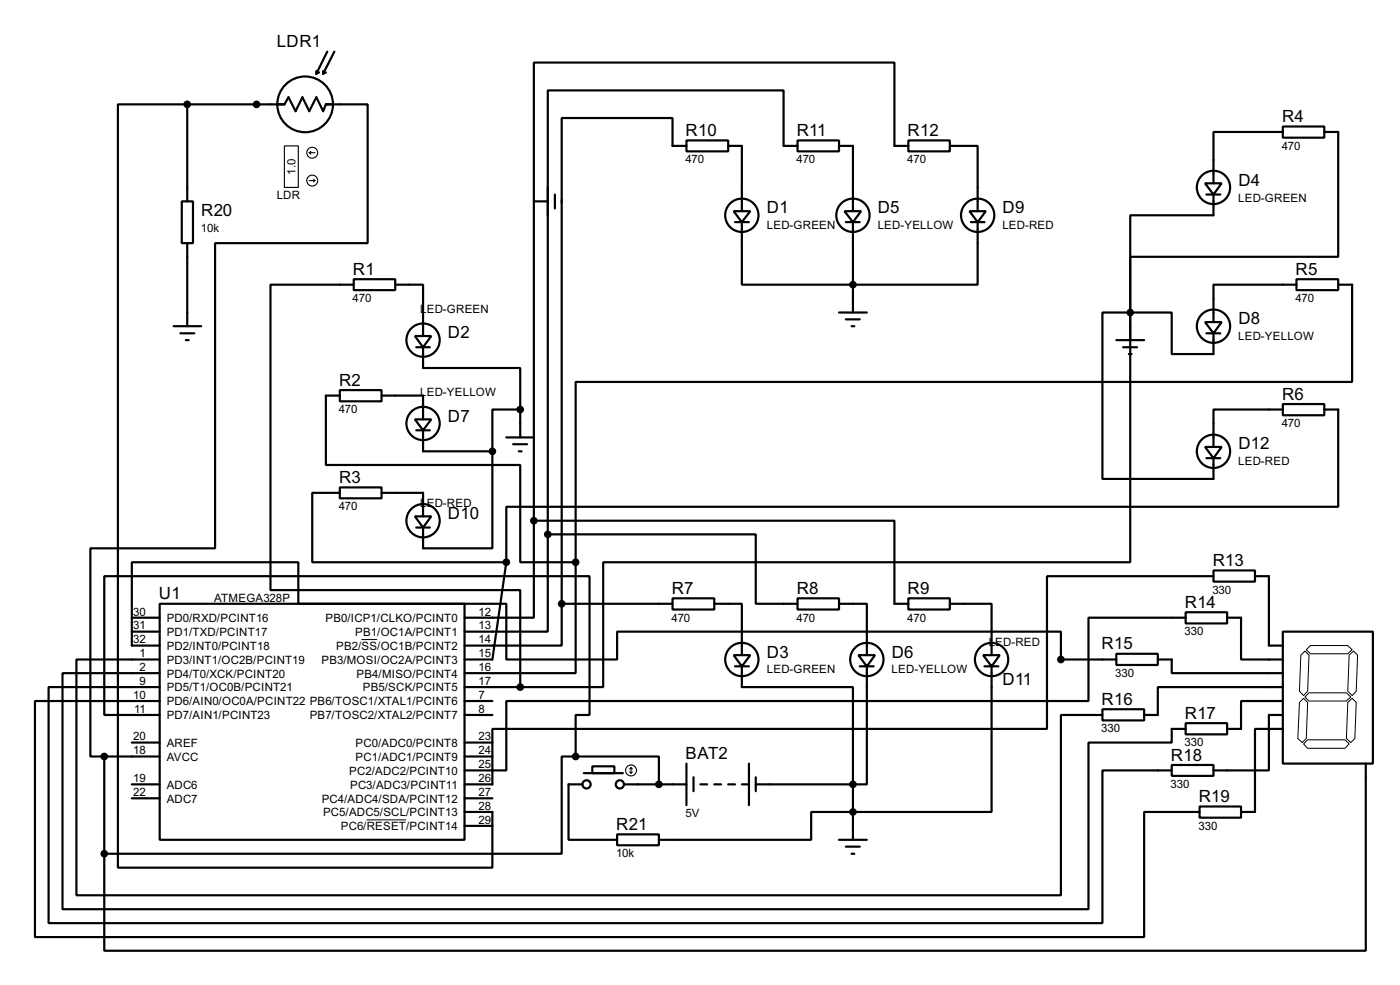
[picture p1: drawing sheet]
<svg xmlns="http://www.w3.org/2000/svg" width="256mm" height="180mm" viewBox="0 0 256 180" stroke-linecap="round" stroke-linejoin="round" font-family="sans-serif">
<g fill="none" stroke="#000" stroke-width=".4">
<path d="M34.3 19.1h-12.7v139.7h68.6v-10.2h-5.1M34.3 19.1h17.8l.8-1.3 1.3 2.6 1.2-2.6 1.3 2.6 1.3-2.6 1.2 2.6 .5-1.3h7.7v25.4h-28v55.9h-22.8v38.1h2.5M34.3 19.1v17.8M58 13v.5M58.5 13.3l-.5 .2M59.2 13v.5M59.7 13.3l-.5 .2M60 9.5l-2 4M61.3 9.5l-2.1 4M33.3 36.9h2.1v7.6h-2.1zM97.8 36.9h2.6M100.4 34.3v5.1"/>
<path d="M101.7 35.6v2.6M102.9 36.6v.5M125.8 25.7h7.6v2h-7.6zM125.8 26.7h-2.6v-5.1h-20.3v88.9M133.4 26.7h2.5v12M134.4 38.7h3.1l-1.6 2zM146.1 25.7h7.6v2h-7.6zM146.1 26.7h-2.5v-10.1h-43.2v81.2M153.7 26.7h2.6v12M154.7 38.7h3.1l-1.5 2zM166.4 25.7h7.6v2h-7.6zM166.4 26.7h-2.5v-15.2h-66.1v83.8"/>
<path d="M174 26.7h5.1v12M177.6 38.7h3l-1.5 2zM220.8 33.6h3l-1.5 2zM221 35.6h2.6M222.3 35.6v3.8h-15.2v17.8M235 23.2h7.6v2h-7.6zM235 24.2h-12.7v9.4M242.6 24.2h2.6v22.8h-38.1v55.9h-96.6v22.9h-15.2M31.8 59.7h5.1M34.3 44.5v15.2M64.8 51.1h7.6v2h-7.6zM64.8 52.1h-15.2v55.9h45.7v17.8"/>
<path d="M72.4 52.1h5.1v9.4M134.7 40.7h2.5M135.9 40.7v11.4h43.2v-11.4M153.7 57.2h5.1M155 40.7h2.5M155 58.5h2.5M156 59.7h.5M156.3 40.7v16.5M177.9 40.7h2.5M207.1 57.2h7.6v7.6h7.6v-3.8M207.1 57.2h-5.1v30.5h20.3v-3.8M207.1 57.2v5.1"/>
<path d="M220.8 59h3l-1.5 2zM237.5 51.1h7.7v2h-7.7zM237.5 52.1h-15.2v6.9M245.2 52.1h2.5v17.8h-142.2v33M33.1 61h2.5M34.1 62.3h.5M62.3 71.4h7.6v2.1h-7.6zM62.3 72.4h-2.6v12.7h35.6v17.8h10.2M69.9 72.4h7.6v4.4M76 61.5h3l-1.5 2.1zM76 76.8h3l-1.5 2zM76.3 63.6h2.5"/>
<path d="M76.3 78.8h2.5M77.5 63.6v3.8h17.8v7.6M77.5 78.8v3.8h12.7M95.3 75h-5.1v7.6M95.3 75v5.1M204.5 62.3h5.1M205.8 63.6h2.5M206.8 64.8h.5M221 61h2.6M235 74h7.6v2h-7.6zM235 75h-12.7v6.8M242.6 75h2.6v17.8h-152.4v10.1"/>
<path d="M62.3 89.2h7.6v2h-7.6zM62.3 90.2h-5.1v12.7h35.6M69.9 90.2h7.6v4.3M76 94.5h3l-1.5 2.1zM76.3 96.6h2.5M90.2 82.6v17.8h-12.7v-3.8M92.8 80.1h5M94 81.3h2.6M95.1 82.6h.5M97.8 95.3v17.8h-12.7M97.8 95.3h66.1v15.2h2.5M100.4 97.8v17.8h-15.3"/>
<path d="M100.4 97.8h38.1v12.7h7.6M220.8 81.8h3l-1.5 2.1zM221 83.9h2.6M24.2 113.1h5.1M24.2 115.6h5.1M29.3 110.5h55.8v43.2h-55.8zM29.3 118.2h-5.1v-15.3h30.5v7.6h38.1v10.2h20.3v-5.1h81.3v5.1h10.1M92.8 102.9l-2.6 17.8h-5.1M102.9 110.5v7.7h-17.8M102.9 110.5h20.3M105.5 102.9v20.3h-20.4M123.2 109.5h7.7v2.1h-7.7z"/>
<path d="M130.9 110.5h5v9.4M134.4 119.9h3.1l-1.6 2.1zM146.1 109.5h7.6v2.1h-7.6zM153.7 110.5h5.1v9.4M157.3 119.9h3l-1.5 2.1zM166.4 109.5h7.6v2.1h-7.6zM174 110.5h7.7v9.4M180.1 119.9h3.1l-1.5 2.1zM204.5 119.7h7.6v2h-7.6zM217.2 112.1h7.6v2h-7.6zM217.2 113.1h-17.8v15.2h-106.6v12.7h-7.7M222.3 104.4h7.6v2.1h-7.6z"/>
<path d="M222.3 105.5h-30.5v27.9h-101.6v10.2h-5.1M224.8 113.1h2.6v7.6h7.6M229.9 105.5h2.6v12.7h2.5M235 115.6h16.5v24.2h-16.5zM19.1 138.5v17.8M19.1 138.5h10.2M24.2 135.9h5.1M29.3 120.7h-15.3v43.2h180.4v-33h7.6M29.3 123.2h-17.8v43.2h187.9v-30.5h15.3v-2.5h2.5M29.3 125.8h-20.4v43.2h193.1v-28h12.7M29.3 128.3h-22.9v43.2h203.2v-22.9h10.2M29.3 130.9h-10.2v-25.4h88.9v25.4h-2.5v7.6"/>
<path d="M85.1 125.8h10.2M85.1 138.5h5.1M85.1 128.3h5.1M85.1 130.9h5.1M85.1 135.9h5.1M105.5 138.5h15.2v5.1M105.5 138.5h-2.6v17.8h-83.8M125.8 139.8v7.6M134.7 122h2.5M135.9 122v3.8h20.4v17.8M137.2 139.8v7.6M157.5 122h2.6"/>
<path d="M158.8 122v21.6h-2.5M180.4 122h2.5M181.7 122v26.6h-33.1v5.1h-27.9M202 129.8h7.6v2.1h-7.6zM212.1 120.7h2.6v2.5h20.3M217.2 132.4h7.6v2h-7.6zM235 125.8h-22.9v5.1h-2.5M235 128.3h-7.6v5.1h-2.6M235 130.9h-2.5v10.1h-10.2M235 133.4h-5.1v15.2h-2.5M250.2 139.8v34.2h-231.1v-17.7M24.2 143.6h5.1"/>
<path d="M24.2 146.1h5.1M85.1 151.2h5.1M85.1 146.1h5.1M106.7 143.6h-2.5v10.1h8.9M107 141.5h7.1M108.5 140.3h4.1v1.2h-4.1zM113.1 152.7h7.6v2h-7.6zM114.4 143.6h11.4M127.1 142.3v2.5M128.3 143.6h1.3M130.9 143.6h1.2M133.4 143.6h1.3"/>
<path d="M135.9 143.6h1.3M138.5 143.6h17.8M138.5 142.3v2.5M153.7 153.7h5.1M155 155h2.5M156 156.3h.5M156.3 143.6v10.1M214.7 140h7.6v2h-7.6zM219.8 147.6h7.6v2.1h-7.6z"/>
<circle cx="55.9" cy="19.1" r="5.1"/>
<circle cx="135.9" cy="39.4" r="3.1"/>
<circle cx="156.2" cy="39.4" r="3.1"/>
<circle cx="179.1" cy="39.4" r="3.1"/>
<circle cx="222.3" cy="34.3" r="3.1"/>
<circle cx="222.3" cy="59.7" r="3.1"/>
<circle cx="77.5" cy="77.5" r="3.1"/>
<circle cx="77.5" cy="62.3" r="3.1"/>
<circle cx="77.5" cy="95.3" r="3.1"/>
<circle cx="222.3" cy="82.6" r="3.1"/>
<circle cx="135.9" cy="120.7" r="3.1"/>
<circle cx="158.8" cy="120.7" r="3.1"/>
<circle cx="181.6" cy="120.7" r="3.1"/>
<circle cx="107.4" cy="143.6" r=".75"/>
<circle cx="113.5" cy="143.6" r=".75"/>
</g>
<path d="M66.2 117.1h2.9M238.3 119.9l.8-.7 .7 .7-.2 6.6-.8 .8-.7-.8zM239.3 118.9l.8-.7h6.8l.8 .7-.8 .8h-6.8zM247.2 119.9l.8-.7 .7 .7-.2 6.6-.8 .8-.8-.8zM238.1 128.6l.7-.8 .8 .8-.3 6.6-.7 .7-.8-.7zM239.1 127.6l.7-.8h6.9l.8 .8-.8 .7h-6.9zM239.6 135.4h6.8l.8 .8-.8 .8h-6.8l-.8-.8zM246.9 128.6l.8-.8 .8 .8-.3 6.6-.7 .7-.8-.7zM67.2 150.1h7.2" fill="none" stroke="#000" stroke-width=".18"/>
<g fill="none" stroke="#000" stroke-width=".2">
<path d="M52.1 26.7h2.6v7.6h-2.6zM56.7 28l.3 .2M56.7 28h1M56.7 33.1h1M57 27.7l-.3 .3M57.5 32.8l.2 .3M57.7 33.1l-.2 .2M115.4 141.3l.2 .2M115.6 140.5v1M115.6 140.5l-.2 .3M115.6 140.5l.3 .3M115.9 141.3l-.3 .2"/>
<circle cx="57.2" cy="28" r="1"/>
<circle cx="57.2" cy="33.1" r="1"/>
<circle cx="115.6" cy="141" r="1"/>
</g>
<g fill="#000" stroke="#000" stroke-width=".4">
<circle cx="34.3" cy="19.1" r=".5"/>
<circle cx="47" cy="19.1" r=".5"/>
<circle cx="156.2" cy="52.1" r=".5"/>
<circle cx="207" cy="57.2" r=".5"/>
<circle cx="95.3" cy="75" r=".5"/>
<circle cx="90.2" cy="82.6" r=".5"/>
<circle cx="97.8" cy="95.3" r=".5"/>
<circle cx="100.3" cy="97.8" r=".5"/>
<circle cx="92.7" cy="102.9" r=".5"/>
<circle cx="102.9" cy="110.5" r=".5"/>
<circle cx="105.4" cy="102.9" r=".5"/>
<circle cx="19.1" cy="138.5" r=".5"/>
<circle cx="95.3" cy="125.8" r=".5"/>
<circle cx="105.4" cy="138.5" r=".5"/>
<circle cx="194.3" cy="120.7" r=".5"/>
<circle cx="19.1" cy="156.3" r=".5"/>
<circle cx="120.7" cy="143.6" r=".5"/>
<circle cx="156.2" cy="143.6" r=".5"/>
<circle cx="156.2" cy="148.6" r=".5"/>
</g>
<g font-size="3.5">
<text x="50.7" y="8.6">LDR1</text>
<text x="234.9" y="22.4">R4</text>
<text x="125.6" y="24.9">R10</text>
<text x="146" y="24.9">R11</text>
<text x="166.3" y="24.9">R12</text>
<text x="226.9" y="34">D4</text>
<text x="36.9" y="39.5">R20</text>
<text x="140.5" y="39.1">D1</text>
<text x="160.8" y="39.1">D5</text>
<text x="183.7" y="39.1">D9</text>
<text x="64.7" y="50.3">R1</text>
<text x="237.4" y="50.3">R5</text>
<text x="226.9" y="59.3">D8</text>
<text x="82.1" y="61.9">D2</text>
<text x="62.1" y="70.6">R2</text>
<text x="82.1" y="77.2">D7</text>
<text x="234.9" y="73.2">R6</text>
<text x="226.9" y="82.2">D12</text>
<text x="62.1" y="88.4">R3</text>
<text x="82.1" y="95">D10</text>
<text x="222.2" y="103.6">R13</text>
<text x="29.1" y="109.7">U1</text>
<text x="123.1" y="108.7">R7</text>
<text x="146" y="108.7">R8</text>
<text x="166.3" y="108.7">R9</text>
<text x="217.1" y="111.3">R14</text>
<text x="201.8" y="118.9">R15</text>
<text x="140.5" y="120.4">D3</text>
<text x="163.4" y="120.4">D6</text>
<text x="183.7" y="125.4">D11</text>
<text x="201.8" y="129">R16</text>
<text x="217.1" y="131.6">R17</text>
<text x="125.6" y="139">BAT2</text>
<text x="214.5" y="139.2">R18</text>
<text x="219.6" y="146.8">R19</text>
<text x="112.9" y="151.9">R21</text>
</g>
<g font-size="2.4">
<text x="125.6" y="29.9">470</text>
<text x="145.9" y="29.9">470</text>
<text x="166.2" y="29.9">470</text>
<text x="234.8" y="27.4">470</text>
<text x="54.2" y="31.9" transform="rotate(-90 54.2 31.9)">1.0</text>
<text x="50.7" y="36.4">LDR</text>
<text x="140.5" y="42">LED-GREEN</text>
<text x="160.8" y="42">LED-YELLOW</text>
<text x="183.6" y="42">LED-RED</text>
<text x="226.8" y="36.9">LED-GREEN</text>
<text x="36.8" y="42.5">10k</text>
<text x="64.6" y="55.3">470</text>
<text x="77" y="57.2">L</text>
<text x="78.2" y="57.2">ED-GREEN</text>
<text x="237.3" y="55.3">470</text>
<text x="226.8" y="62.3">LED-YELLOW</text>
<text x="62.1" y="75.7">470</text>
<text x="77" y="72.5">L</text>
<text x="78.2" y="72.5">ED-YELLOW</text>
<text x="234.8" y="78.2">470</text>
<text x="226.8" y="85.2">LED-RED</text>
<text x="62.1" y="93.4">470</text>
<text x="77" y="92.8">L</text>
<text x="78.2" y="92.8">ED-RED</text>
<text x="24.4" y="112.7">30</text>
<text x="30.5" y="113.9">PD0/RXD/PCINT16</text>
<text x="39.2" y="110.2">ATMEGA328P</text>
<text x="59.6" y="113.9">PB0/ICP1/CLKO/PCINT0</text>
<text x="87.7" y="112.7">12</text>
<text x="123" y="113.8">470</text>
<text x="145.9" y="113.8">470</text>
<text x="166.2" y="113.8">470</text>
<text x="222.1" y="108.7">330</text>
<text x="24.4" y="117.8">32</text>
<text x="24.4" y="115.2">31</text>
<text x="30.5" y="119">PD2/INT0/PCINT18</text>
<text x="30.5" y="116.4">PD1/TXD/PCINT17</text>
<text x="61.6" y="119">PB2/SS/OC1B/PCINT2</text>
<text x="65.1" y="116.4">PB1/OC1A/PCINT1</text>
<text x="87.7" y="115.2">13</text>
<text x="87.7" y="117.8">14</text>
<text x="181.1" y="118.2">L</text>
<text x="182.3" y="118.2">ED-RED</text>
<text x="217" y="116.3">330</text>
<text x="25.6" y="125.4">9</text>
<text x="25.6" y="122.8">2</text>
<text x="25.6" y="120.3">1</text>
<text x="30.5" y="124">PD4/T0/XCK/PCINT20</text>
<text x="30.5" y="121.5">PD3/INT1/OC2B/PCINT19</text>
<text x="58.9" y="121.5">PB3/MOSI/OC2A/PCINT3</text>
<text x="65.3" y="124">PB4/MISO/PCINT4</text>
<text x="87.7" y="120.3">15</text>
<text x="87.7" y="122.8">16</text>
<text x="87.7" y="125.4">17</text>
<text x="140.5" y="123.3">LED-GREEN</text>
<text x="163.3" y="123.3">LED-YELLOW</text>
<text x="204.3" y="123.9">330</text>
<text x="24.4" y="127.9">10</text>
<text x="24.6" y="130.5">11</text>
<text x="30.5" y="129.1">PD6/AIN0/OC0A/PCINT22 PB6/TOSC1/XTAL1/PCINT6</text>
<text x="30.5" y="126.6">PD5/T1/OC0B/PCINT21</text>
<text x="30.5" y="131.7">PD7/AIN1/PCINT23</text>
<text x="56.7" y="131.7">PB7/TOSC2/XTAL2/PCINT7</text>
<text x="66.5" y="126.6">PB5/SCK/PCINT5</text>
<text x="87.7" y="130.5">8</text>
<text x="87.7" y="127.9">7</text>
<text x="24.4" y="135.5">20</text>
<text x="30.5" y="136.7">AREF</text>
<text x="65.1" y="136.7">PC0/ADC0/PCINT8</text>
<text x="87.7" y="135.5">23</text>
<text x="201.8" y="134.1">330</text>
<text x="217" y="136.6">330</text>
<text x="24.4" y="138.1">18</text>
<text x="24.4" y="143.2">19</text>
<text x="30.5" y="139.3">AVCC</text>
<text x="64" y="141.8">PC2/ADC2/PCINT10</text>
<text x="65.1" y="139.3">PC1/ADC1/PCINT9</text>
<text x="87.7" y="143.2">26</text>
<text x="87.7" y="140.6">25</text>
<text x="87.7" y="138.1">24</text>
<text x="24.4" y="145.7">22</text>
<text x="30.5" y="144.4">ADC6</text>
<text x="30.5" y="146.9">ADC7</text>
<text x="58.9" y="146.9">PC4/ADC4/SDA/PCINT12</text>
<text x="59.2" y="149.4">PC5/ADC5/SCL/PCINT13</text>
<text x="64.1" y="144.4">PC3/ADC3/PCINT11</text>
<text x="87.7" y="148.2">28</text>
<text x="87.7" y="145.7">27</text>
<text x="125.6" y="149.6">5V</text>
<text x="214.5" y="144.2">330</text>
<text x="62.4" y="152">PC6/RESET/PCINT14</text>
<text x="87.7" y="150.8">29</text>
<text x="219.6" y="151.9">330</text>
<text x="112.9" y="156.9">10k</text>
</g>
</svg>
